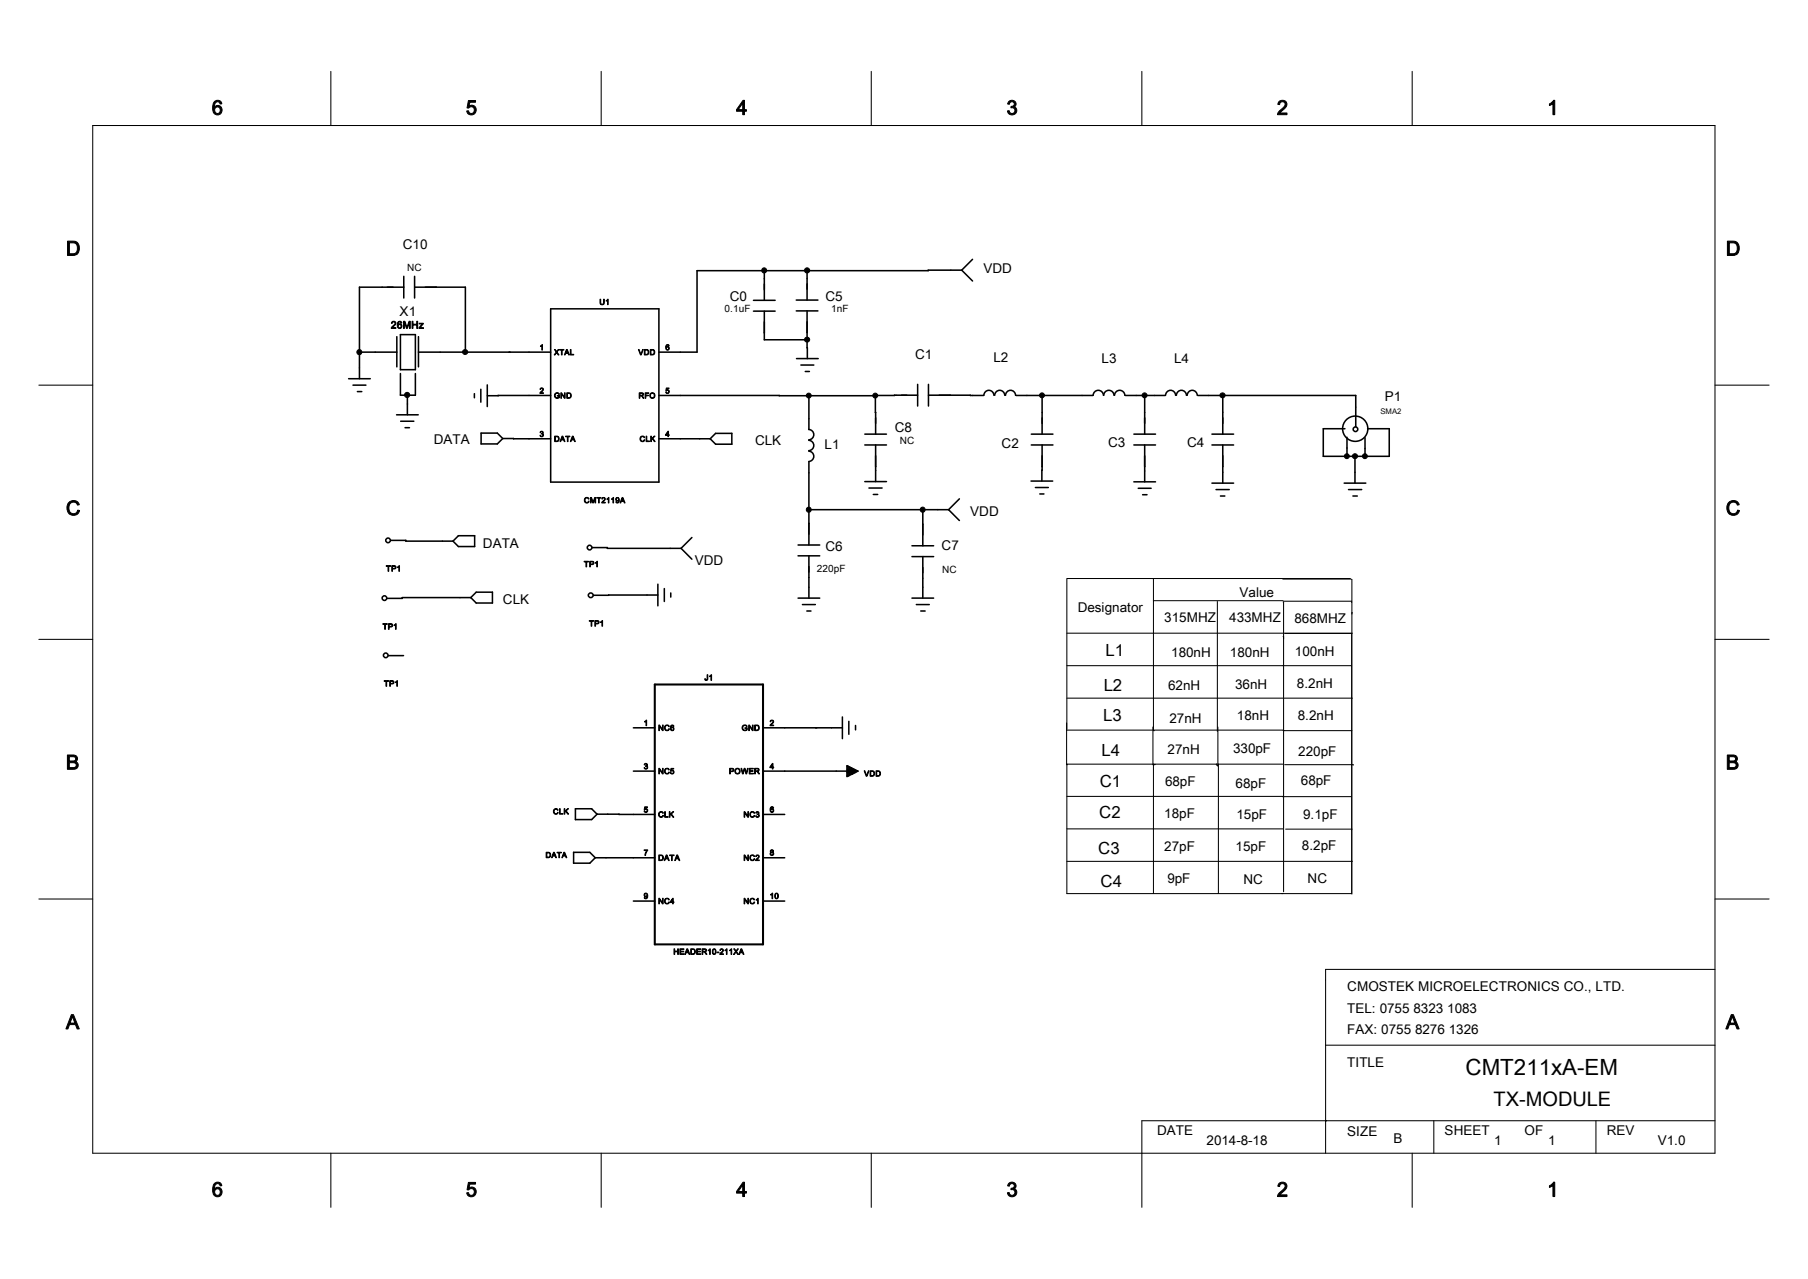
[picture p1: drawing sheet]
<svg xmlns="http://www.w3.org/2000/svg" width="297mm" height="210mm" viewBox="0 0 297 210" stroke-linecap="round" stroke-linejoin="round" font-family="sans-serif">
<g fill="none" stroke="#000" stroke-width=".17">
<path d="M54.3 11.7v8.9M98.8 11.7v8.9M143.1 11.7v8.9M187.6 11.7v8.9M232 11.7v8.9M15.2 20.6h266.5v168.7h-266.5zM6.4 63.2h8.8M281.7 63.2h8.9M175.3 95.1v24.9M175.3 95h46.5M189.5 95.1v24.9M189.5 98.6h21.3"/>
<path d="M200 98.8v21.3M210.7 95.1h11.2M210.8 98.8h.1v47.6M210.9 98.7h11.1v.2M222 95.2l.1 51.6M6.4 105h8.8M175.2 118.7v6.9h.1M175.3 114.6h35.5M175.3 109.3h46.6M175.3 104h35.5M175.4 119.9h35.4M189.4 119.4v6.2h.3v-.1"/>
<path d="M189.5 120h.1M200.1 119.4v6.4l-.3-.2v-.2M210.8 120h.1M210.8 104.5h.1M210.9 120h11.2M210.9 114.6h11.3M210.9 104h11.3M211.1 104h10.9v42.7h-46.7v-21.3M222.1 100.6h.1M281.7 105h8.9M175.2 125.5h35.5M175.3 130.8h35.5"/>
<path d="M175.3 136.1h35.5M189.5 125.4v21.3M200.1 125.4v21.3M210.6 130.8h11.3M211 125.6h11.3M211.2 136.1h10.9l-.1 .1M6.4 147.6h8.8M175.3 141.4h35.5M210.9 141.4h11.3M281.7 159.2h-63.9v30.1M281.7 147.6h8.9M217.8 171.6h63.9"/>
<path d="M54.3 189.3v8.9M98.8 189.3v8.9M143.1 189.3v8.9M217.8 184h.1M232 189.3v8.9M235.5 184v5.3M262.2 184v5.3M281.7 184h-94.1v14.2"/>
</g>
<g fill="none" stroke="#000" stroke-width=".25">
<path d="M59 57.8h6.2M65.2 55.3v4.9M65.8 54.9h2.4v5.8h-2.4zM66.3 47.2h-7.3v15M66.3 45.4v3.5M68.1 47.2h8.3v10.6M68.1 45.4v3.5M68.7 55.3v4.9M68.7 57.8h21.8M76.4 57.8h.1M83.6 57.8h.1M90.5 50.7h17.7v28.5h-17.7z"/>
<path d="M123.8 49.3h3.5M123.8 51.1h3.5M125.6 44.4v4.9M125.6 51.1v4.7h7M130.8 49.3h3.6M130.8 51h3.6M130.8 58.9h3.6M131.6 59.9h2.1M132.6 44.4v4.9M132.6 51v7.9M158 44.4h-43.5v13.4h-6.3M158 44.4l1.8 1.7"/>
<path d="M159.8 42.6l-1.8 1.8M57.3 62.2h3.5M58 63.2h2.1M58.7 64.3h.7M65.1 68.1h3.6M65.8 61.3v3.6h2.4v-3.6M65.8 69.2h2.2M66.5 70.2h.8M66.9 64.9v3.2M77.9 64.6v.7M79 63.9v2.1M79 71.1h2.7l.9 .9-.9 .9h-2.7z"/>
<path d="M80 63.2v3.6M82.6 72h7.9M90.5 64.9l-10.5 .1M108.2 64.9l35.6 .1M108.2 72h8.5M117.6 71.2h2.6v1.7h-2.6l-.9-.9zM132.3 61h.7M132.9 74.1a.85 .85 0 0 1 .8 .8 .85 .85 0 0 1-.8 .9M132.9 72.3a.85 .85 0 0 1 .8 .8 .85 .85 0 0 1-.8 .9M132.9 70.5a.85 .85 0 0 1 .8 .9 .85 .85 0 0 1-.8 .8M132.9 65v5.5M132.9 75.9v13.6"/>
<path d="M142.1 71.3h3.5M142.1 73.1h3.5M142.1 79.1h3.5M143.8 73.1v6M150.7 64.9h-6.9v6.4M150.7 63.1v3.6M152.5 64.9h9.1M152.5 63.1v3.6M161.6 64.9a.83 .83 0 0 1 .8-.8 .83 .83 0 0 1 .9 .8M163.4 64.9a.83 .83 0 0 1 .8-.8 .83 .83 0 0 1 .8 .8M165.2 64.9a.83 .83 0 0 1 .8-.8 .83 .83 0 0 1 .8 .8M166.9 64.9h12.6"/>
<path d="M169.4 79h3.5M169.4 71.3h3.6M169.4 73.1h3.6M171.2 64.9v6.4M171.2 73.1l-.1 5.9M179.6 64.9a.85 .85 0 0 1 .8-.8 .85 .85 0 0 1 .9 .8M181.3 64.9a.85 .85 0 0 1 .9-.8 .85 .85 0 0 1 .8 .8M183.1 64.9a.85 .85 0 0 1 .8-.8 .85 .85 0 0 1 .9 .8M184.9 64.9h6.5M186.3 71.3h3.5M186.3 73.1h3.5M186.3 79.1h3.5"/>
<path d="M188 64.9v6.4M188 73.1v6M191.5 64.9a.83 .83 0 0 1 .8-.8 .83 .83 0 0 1 .8 .8M193.2 64.9a.83 .83 0 0 1 .9-.8 .83 .83 0 0 1 .8 .8M195 64.9a.83 .83 0 0 1 .8-.8 .83 .83 0 0 1 .9 .8M196.8 64.9h25.9v5.2M199.1 71.3h3.5M199.1 73.1h3.5M199.1 79.3h3.5M200.9 64.9v6.4M200.9 73.1v6.2M220.8 79.3h3.6"/>
<path d="M220.9 70.4h-3.5v4.5h10.8v-4.5h-3.5M221.3 71.8v3.1M222.6 74.9v4.4M224.2 71.9v3M64.2 88.7h2.5v.1h7.7M74.4 88.8l.9-.8h2.7v1.7h-2.7zM77.3 98.1h-11.2v.1h-2.5M77.3 98.1l.9-.9h2.7v1.8h-2.7zM97.3 89.9h2.5v.1h12.1M108.1 97.7h-10.6M108.1 95.9v3.6M109.1 96.6v2.2"/>
<path d="M110.2 97.4v.6M111.9 90l1.8 1.8M113.7 88.3l-1.8 1.7M131.1 91.3h3.6M131.1 89.5h3.6M131.1 98.2h3.6M131.8 99.3h2.1M132.9 91.3v6.9M132.9 83.7h22.9M142.7 80.1h2.2M143.5 81.2h.7M149.8 91.4h3.6"/>
<path d="M149.8 89.6h3.6M149.8 98.2h3.6M150.5 99.3h2.1M151.6 83.7v5.9M151.6 91.4v6.8M155.8 83.7l1.8 1.8M157.6 81.9l-1.8 1.8M170.1 80h2.1M170.8 81.1h.7M187 80.2h2.1M187.7 81.2h.7M199.8 80.4h2.1"/>
<path d="M200.5 81.4h.7M221.5 80.4h2.2M222.2 81.4h.8M63.8 107.6h2.5M104 119.5h3.6M125.3 119.5h13.1M132.5 100.3h.7M134 119.5h.1M138.4 117.7v3.6M139.4 118.4v2.2M140.5 119.1v.7M151.2 100.3h.8"/>
<path d="M94.2 139.9h2.7l.9 .9-.9 .9h-2.7zM94.5 132.8h2.7l.9 .9-.9 .9h-2.7zM98.1 133.7h9.5M104 126.6h3.6M125.3 126.6h15.6M125.3 133.7h3.6M139.1 125.7l1.8 .9-1.8 .9zM139.1 127.3h.4M139.1 127.1h.9M139.1 126.6h1.7M139.1 126.4h1.2v.5M139.1 126.1h.7v1.1"/>
<path d="M139.1 125.8h.3M139.3 125.8v1.6M139.6 125.9v1.4M140.1 126.2v.9M140.5 126.4v.4h-1.4M140.8 126.6v.1M97.8 140.8h9.8M104 147.9h3.6M125.3 140.8h3.6M125.3 147.9h3.6"/>
<circle cx="222.6" cy="70.4" r="2.07"/>
<circle cx="222.7" cy="70.5" r=".38"/>
<circle cx="63.2" cy="98.2" r=".38"/>
<circle cx="63.7" cy="88.7" r=".38"/>
<circle cx="96.9" cy="89.9" r=".38"/>
<circle cx="97.1" cy="97.7" r=".39"/>
<circle cx="63.4" cy="107.6" r=".38"/>
</g>
<path d="M107.6 112.4h17.7v42.7h-17.7z" fill="none" stroke="#000" stroke-width=".34"/>
<g fill="#000" stroke="#000" stroke-width=".16">
<circle cx="59" cy="57.8" r=".41"/>
<circle cx="76.4" cy="57.8" r=".41"/>
<circle cx="125.5" cy="44.4" r=".41"/>
<circle cx="132.6" cy="44.4" r=".42"/>
<circle cx="132.6" cy="55.8" r=".41"/>
<circle cx="66.9" cy="64.8" r=".42"/>
<circle cx="132.9" cy="65" r=".4"/>
<circle cx="143.8" cy="65" r=".4"/>
<circle cx="171.2" cy="64.9" r=".4"/>
<circle cx="188" cy="64.9" r=".4"/>
<circle cx="200.8" cy="64.9" r=".41"/>
<circle cx="221.2" cy="74.9" r=".4"/>
<circle cx="222.6" cy="74.9" r=".41"/>
<circle cx="224.2" cy="74.9" r=".4"/>
<circle cx="132.8" cy="83.7" r=".41"/>
<circle cx="151.6" cy="83.7" r=".41"/>
</g>
<text font-size="3.7" x="240.7" y="176.4">CMT211xA-EM</text>
<g font-size="3.3">
<text x="34.8" y="18.8">6</text>
<text x="76.5" y="18.8">5</text>
<text x="120.9" y="18.8">4</text>
<text x="165.3" y="18.8">3</text>
<text x="209.8" y="18.8">2</text>
<text x="254.2" y="18.8">1</text>
<text x="10.8" y="41.9">D</text>
<text x="283.5" y="41.9">D</text>
<text x="10.8" y="84.6">C</text>
<text x="283.5" y="84.6">C</text>
<text x="10.8" y="126.3">B</text>
<text x="283.5" y="126.3">B</text>
<text x="10.8" y="168.9">A</text>
<text x="283.5" y="168.9">A</text>
<text x="245.4" y="181.6">TX-MODULE</text>
<text x="34.8" y="196.5">6</text>
<text x="76.5" y="196.5">5</text>
<text x="120.9" y="196.5">4</text>
<text x="165.3" y="196.5">3</text>
<text x="209.8" y="196.5">2</text>
<text x="254.2" y="196.5">1</text>
</g>
<g font-size="2.7">
<text x="181.6" y="107.7">L1</text>
<text x="181.3" y="113.4">L2</text>
<text x="181.2" y="118.4">L3</text>
<text x="181" y="124.2">L4</text>
<text x="180.7" y="129.2">C1</text>
<text x="180.6" y="134.3">C2</text>
<text x="180.4" y="140.2">C3</text>
<text x="180.8" y="145.7">C4</text>
</g>
<g font-size="2.2">
<text x="66.2" y="40.9">C10</text>
<text x="161.5" y="44.8">VDD</text>
<text x="65.7" y="51.9">X1</text>
<text x="119.9" y="49.4">C0</text>
<text x="135.6" y="49.4">C5</text>
<text x="150.3" y="59">C1</text>
<text x="163.2" y="59.4">L2</text>
<text x="181" y="59.6">L3</text>
<text x="192.9" y="59.6">L4</text>
<text x="227.5" y="65.9">P1</text>
<text x="147" y="70.9">C8</text>
<text x="71.2" y="73">DATA</text>
<text x="124" y="73.1">CLK</text>
<text x="135.5" y="73.7">L1</text>
<text x="164.5" y="73.5">C2</text>
<text x="182" y="73.3">C3</text>
<text x="195" y="73.3">C4</text>
<text x="79.3" y="89.9">DATA</text>
<text x="159.4" y="84.7">VDD</text>
<text x="114.1" y="92.7">VDD</text>
<text x="135.6" y="90.5">C6</text>
<text x="154.7" y="90.4">C7</text>
<text x="82.6" y="99.2">CLK</text>
<text x="177" y="100.4">Designator</text>
<text x="203.6" y="98">Value</text>
<text x="191.3" y="102.2">315MHZ</text>
<text x="192.4" y="107.8">180nH</text>
<text x="201.9" y="102.2">433MHZ</text>
<text x="202" y="107.8">180nH</text>
<text x="212.6" y="102.3">868MHZ</text>
<text x="212.7" y="107.7">100nH</text>
<text x="191.9" y="113.3">62nH</text>
<text x="202.9" y="113.1">36nH</text>
<text x="213.1" y="113">8.2nH</text>
<text x="192.1" y="118.7">27nH</text>
<text x="203.2" y="118.2">18nH</text>
<text x="213.2" y="118.2">8.2nH</text>
<text x="191.8" y="123.9">27nH</text>
<text x="202.6" y="123.7">330pF</text>
<text x="213.3" y="124.1">220pF</text>
<text x="191.4" y="129">68pF</text>
<text x="203" y="129.4">68pF</text>
<text x="213.7" y="128.9">68pF</text>
<text x="191.3" y="134.3">18pF</text>
<text x="203.1" y="134.4">15pF</text>
<text x="214.1" y="134.5">9.1pF</text>
<text x="191.3" y="139.6">27pF</text>
<text x="203" y="139.6">15pF</text>
<text x="213.9" y="139.6">8.2pF</text>
<text x="191.8" y="145">9pF</text>
<text x="204.3" y="145.1">NC</text>
<text x="214.8" y="145">NC</text>
<text x="221.3" y="166.3">TEL: 0755 8323 1083</text>
<text x="221.3" y="162.7">CMOSTEK MICROELECTRONICS CO., LTD.</text>
<text x="221.3" y="169.8">FAX: 0755 8276 1326</text>
<text x="221.3" y="175.1">TITLE</text>
<text x="190.1" y="186.3">DATE</text>
<text x="198.2" y="188">2014-8-18</text>
<text x="221.3" y="186.5">SIZE</text>
<text x="228.9" y="187.7">B</text>
<text x="237.3" y="186.3">SHEET</text>
<text x="245.4" y="188">1</text>
<text x="250.4" y="186.3">OF</text>
<text x="254.3" y="188">1</text>
<text x="263.9" y="186.3">REV</text>
<text x="272.3" y="188">V1.0</text>
</g>
<g font-size="1.6">
<text x="66.9" y="44.4">NC</text>
<text x="64.2" y="53.9">26MHz</text>
<text x="119" y="51.3">0.1uF</text>
<text x="136.6" y="51.3">1nF</text>
<text x="147.8" y="72.9">NC</text>
<text x="134.2" y="94">220pF</text>
<text x="154.8" y="94.1">NC</text>
</g>
<g font-size="1.3">
<text x="98.5" y="50">U1</text>
<text x="88.6" y="57.5">1</text>
<text x="91" y="58.3">XTAL</text>
<text x="104.9" y="58.3">VDD</text>
<text x="109.3" y="57.5">6</text>
<text x="88.6" y="64.6">2</text>
<text x="91" y="65.4">GND</text>
<text x="104.9" y="65.4">RFO</text>
<text x="109.3" y="64.6">5</text>
<text x="88.6" y="71.7">3</text>
<text x="109.3" y="71.7">4</text>
<text x="226.8" y="67.9">SMA2</text>
<text x="91" y="72.5">DATA</text>
<text x="105.1" y="72.5">CLK</text>
<text x="95.9" y="82.6">CMT2119A</text>
<text x="63.4" y="93.8">TP1</text>
<text x="95.9" y="93.1">TP1</text>
<text x="62.9" y="103.3">TP1</text>
<text x="96.8" y="102.8">TP1</text>
<text x="63.1" y="112.7">TP1</text>
<text x="115.7" y="111.7">J1</text>
<text x="105.7" y="119.2">1</text>
<text x="108.1" y="120">NC6</text>
<text x="121.8" y="120">GND</text>
<text x="126.4" y="119.2">2</text>
<text x="105.7" y="126.3">3</text>
<text x="108.1" y="127.1">NC5</text>
<text x="119.8" y="127.1">POWER</text>
<text x="126.4" y="126.3">4</text>
<text x="141.9" y="127.5">VDD</text>
<text x="90.8" y="133.7">CLK</text>
<text x="105.7" y="133.4">5</text>
<text x="108.1" y="134.2">CLK</text>
<text x="122.1" y="134.2">NC3</text>
<text x="126.4" y="133.4">6</text>
<text x="89.6" y="140.8">DATA</text>
<text x="105.7" y="140.5">7</text>
<text x="108.1" y="141.3">DATA</text>
<text x="122.1" y="141.3">NC2</text>
<text x="126.4" y="140.5">8</text>
<text x="105.7" y="147.6">9</text>
<text x="108.1" y="148.4">NC4</text>
<text x="122.1" y="148.4">NC1</text>
<text x="126.4" y="147.6">10</text>
<text x="110.6" y="156.7">HEADER10-211XA</text>
</g>
</svg>
